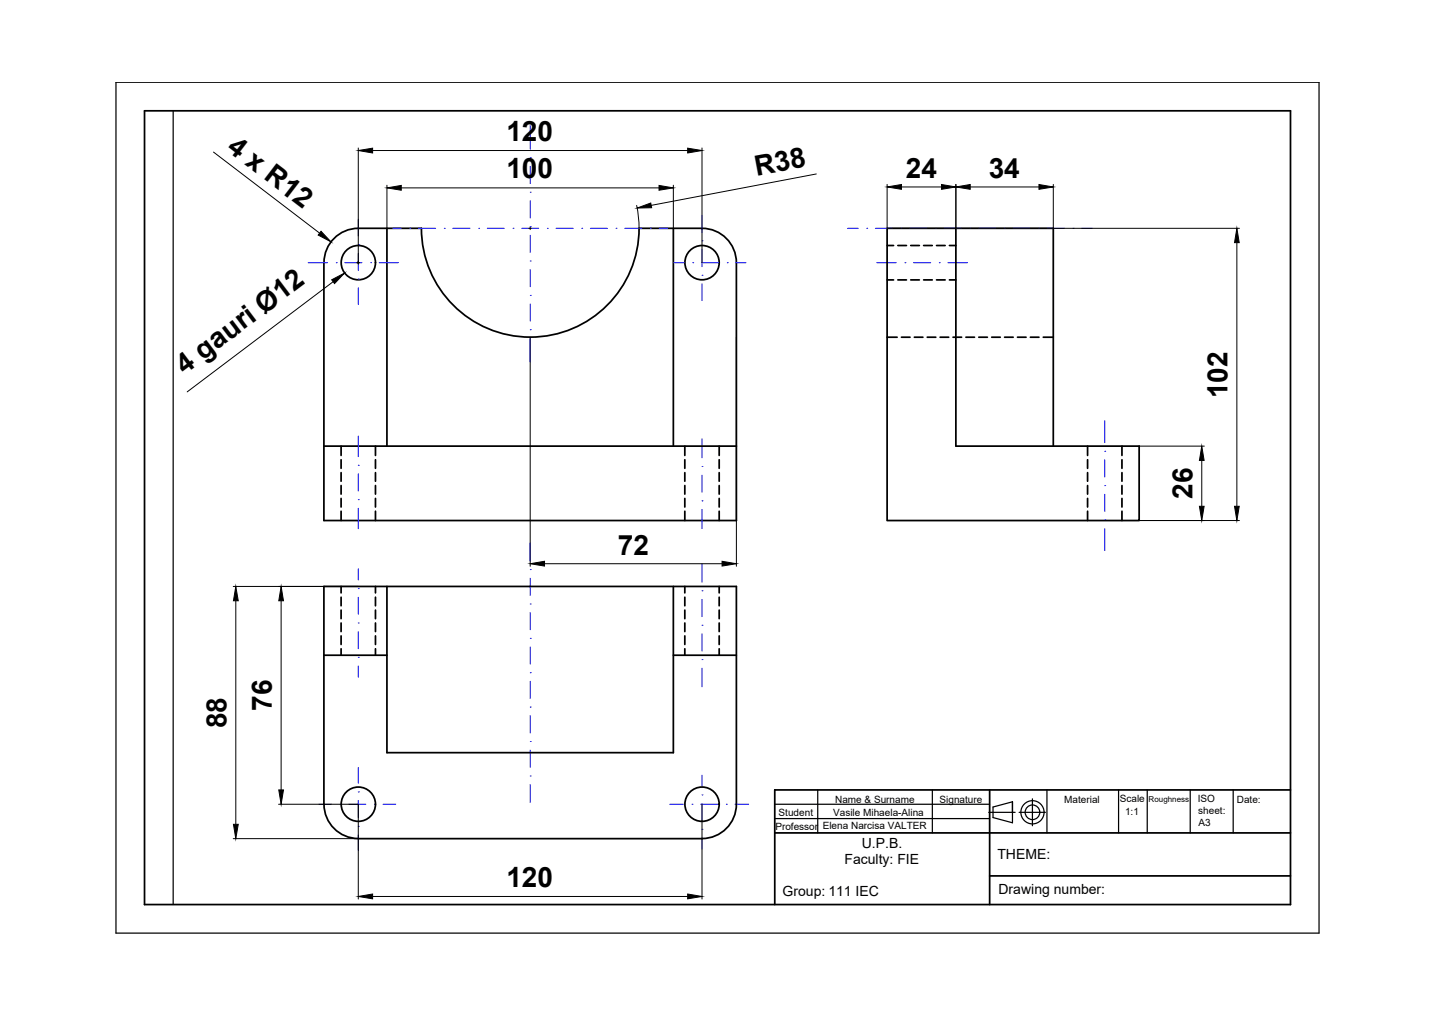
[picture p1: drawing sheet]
<svg xmlns="http://www.w3.org/2000/svg" width="297mm" height="210mm" viewBox="0 0 297 210" stroke-linecap="round" stroke-linejoin="round" font-family="sans-serif">
<!-- layer: 0 -->
<path d="M24 17h248.8v176h-248.8zM35.8 22.9v164.2M160.3 163.4h.1M160.3 169.3h44.4M160.3 166.3h44.4M169.1 163.4v8.8M192.9 163.4v8.8M216.6 163.4v8.8M231.4 163.4v8.8M237.3 163.4v8.8M246.2 163.4v8.8M255.1 163.4v8.8" fill="none" stroke="#000" stroke-width=".25"/>
<path d="M29.9 22.9h237v164.2h-237zM160.3 172.2h106.6M204.7 163.4v23.7M266.9 163.4h-106.6v23.7M204.7 181.1h62.2" fill="none" stroke="#000" stroke-width=".36"/>
<!-- layer: indicator -->
<g fill="none" stroke="#000" stroke-width=".25">
<path d="M204.5 168h5.5M209.4 165.8l-4 1.1v2.2l4 1.1v-4.4v2.2M210.8 168h5.4M213.6 165.2v5.6"/>
<circle cx="213.6" cy="168" r="2.4"/>
<circle cx="213.6" cy="168" r="1.51"/>
</g>
<!-- layer: VISIBLE -->
<g fill="none" stroke="#000" stroke-width=".36">
<path d="M67 54.3v38M80 47.2v45.1M87.2 47.2h-13.1a7.1 7.1 0 0 0-7.1 7.1M87.2 47.2a22.5 22.5 0 0 0 22.5 22.5 22.5 22.5 0 0 0 22.5-22.5h13a7.1 7.1 0 0 1 7.1 7.1M139.3 47.2v45.1M152.3 54.3v53.3h-85.3v-15.3h85.3M183.5 47.2h14.2v45.1h37.9v15.3h-52.1zM197.7 47.2h20.2v45.1M67 135.5h13M80 121.3v34.4h59.3v-34.4M139.3 135.5h13M74.1 173.4h71.1"/>
<path d="M74.1 173.4a7.1 7.1 0 0 1-7.1-7.1v-45h85.3v45a7.1 7.1 0 0 1-7.1 7.1"/>
<circle cx="74.1" cy="54.3" r="3.5"/>
<circle cx="145.2" cy="54.3" r="3.5"/>
<circle cx="74.1" cy="166.3" r="3.5"/>
<circle cx="145.2" cy="166.3" r="3.5"/>
</g>
<!-- layer: AXIS -->
<g fill="none" stroke="#00f" stroke-width=".21">
<path d="M109.7 32.6h.1M109.7 39.7h.1M109.7 26v4.9M109.7 34.4v3.6M63.7 54.3h4.1M69.5 54.3h.1M71.3 54.3h3.6M74.1 50.6h.1M74.1 57.7h.1M74.1 45.3v3.5M74.1 52.4v3.5M74.1 59.5v3.5"/>
<path d="M76.7 54.3h.1M78.4 54.3h4M81.2 47.2h1.8M84.8 47.2h.1M86.6 47.2h3.5M91.9 47.2h.1M93.7 47.2h3.5M99 47.2h.1M100.8 47.2h3.5M106.1 47.2h.1M107.9 47.2h3.5M109.7 46.9h.1"/>
<path d="M109.7 54h.1M109.7 41.5v3.6M109.7 48.6v3.6M109.7 55.7v3.6M113.2 47.2h.1M115 47.2h3.6M120.3 47.2h.1M122.1 47.2h3.6M127.4 47.2h.1M129.2 47.2h3.6M134.5 47.2h.1M136.3 47.2h1.8"/>
<path d="M139.4 54.3h2.1M143.3 54.3h.1M145.1 54.3h3.5M145.2 49.8h.1M145.2 56.9h.1M145.2 44.6v3.4M145.2 51.6v3.6M145.2 58.7v3.5M150.4 54.3h.1M152.2 54.3h2.1M175.3 47.2h2.2M179.3 47.2h.1"/>
<path d="M181.1 47.2h3.5M181.3 54.3h4.1M186.4 47.2h.1M187.2 54.3h.1M188.2 47.2h3.5M189 54.3h3.5M193.5 47.2h.1M194.3 54.3h.1M195.3 47.2h3.5M196.1 54.3h4M200.6 47.2h.1M202.4 47.2h3.6"/>
<path d="M207.7 47.2h.1M209.5 47.2h3.6M214.8 47.2h.1M216.6 47.2h3.6M222 47.2h.1M223.7 47.2h2.2M109.7 61.1h.1M109.7 68.2h.1M109.7 62.9v3.5M109.7 70v4.9M74.1 96.2h.1M74.1 90.2v4.2"/>
<path d="M74.1 98v3.6M145.2 96.5h.1M145.2 90.8v3.9M145.2 98.2v3.6M228.5 93.3h.1M228.5 87v4.5M228.5 95.1v3.6M74.1 103.3h.1M74.1 105.1v4.2M74.1 117.6v2.3M109.7 117.8h.1M109.7 112.3v3.7"/>
<path d="M109.7 119.6v3.5M145.2 103.6h.1M145.2 105.4v3.9M145.2 116.6v3.8M228.5 107.5h.1M228.5 100.4h.1M228.5 102.2v3.6M228.5 109.3v4.5M74.1 121.7h.1M74.1 128.8h.1M74.1 135.9h.1M74.1 123.5v3.6"/>
<path d="M74.1 130.6v3.6M74.1 137.7v2.3M109.7 124.9h.1M109.7 132h.1M109.7 139.1h.1M109.7 126.7v3.5M109.7 133.8v3.5M145.2 136.4h.1M145.2 129.3h.1M145.2 122.2h.1M145.2 124v3.5M145.2 131.1v3.5"/>
<path d="M145.2 138.2v3.8M74.1 158.7v3.3M109.7 146.2h.1M109.7 153.3h.1M109.7 140.9v3.6M109.7 148v3.6M109.7 155.1v3.6M65.9 166.3h2.7M70.3 166.3h.1M72.1 166.3h3.6M74.1 163.8h.1M74.1 170.9h.1"/>
<path d="M74.1 165.5v3.6M74.1 172.6v3.3M77.5 166.3h.1M79.2 166.3h2.7M109.7 160.5h.1M109.7 162.2v3.8M138.5 166.3h2.9M143.1 166.3h.1M144.9 166.3h3.6M145.2 171.5h.1M145.2 164.4h.1M145.2 160.3v2.3"/>
<path d="M145.2 166.2v3.5M145.2 173.3v2.3M150.2 166.3h.1M152 166.3h2.9"/>
</g>
<!-- layer: INVISIBLE -->
<g fill="none" stroke="#000" stroke-width=".36">
<path d="M183.5 57.9h1.3M183.5 50.8h1.3M185.7 57.9h1.8M185.7 50.8h1.8M188.4 57.9h1.8M188.4 50.8h1.8M191.1 57.9h1.7M191.1 50.8h1.7M193.7 57.9h1.8M193.7 50.8h1.8M196.4 57.9h1.3M196.4 50.8h1.3"/>
<path d="M183.5 69.7h2.1M186.5 69.7h1.7M189.1 69.7h1.8M191.8 69.7h1.8M194.5 69.7h1.7M197.1 69.7h1.8M199.8 69.7h1.8M202.5 69.7h1.7M205.1 69.7h1.8M207.8 69.7h1.8M210.5 69.7h1.7M213.1 69.7h1.8"/>
<path d="M215.8 69.7h2.1M70.6 92.3v1.9M70.6 95.1v1.8M70.6 97.7v1.8M77.7 92.3v1.9M77.7 95.1v1.8M77.7 97.7v1.8M141.7 92.3v1.9M141.7 95.1v1.8M141.7 97.7v1.8M148.8 92.3v1.9M148.8 95.1v1.8"/>
<path d="M148.8 97.7v1.8M225 92.3v1.9M225 95.1v1.8M225 97.7v1.8M232.1 92.3v1.9M232.1 95.1v1.8M232.1 97.7v1.8M70.6 100.4v1.8M70.6 103.1v1.8M70.6 105.7v1.9M77.7 100.4v1.8M77.7 103.1v1.8"/>
<path d="M77.7 105.7v1.9M141.7 100.4v1.8M141.7 103.1v1.8M141.7 105.7v1.9M148.8 100.4v1.8M148.8 103.1v1.8M148.8 105.7v1.9M225 100.4v1.8M225 103.1v1.8M225 105.7v1.9M232.1 100.4v1.8M232.1 103.1v1.8"/>
<path d="M232.1 105.7v1.9M70.6 121.3v1.3M70.6 123.5v1.8M70.6 126.2v1.7M70.6 128.8v1.8M70.6 131.5v1.8M70.6 134.2v1.3M77.7 121.3v1.3M77.7 123.5v1.8M77.7 126.2v1.7M77.7 128.8v1.8M77.7 131.5v1.8"/>
<path d="M77.7 134.2v1.3M141.7 121.3v1.3M141.7 123.5v1.8M141.7 126.2v1.7M141.7 128.8v1.8M141.7 131.5v1.8M141.7 134.2v1.3M148.8 121.3v1.3M148.8 123.5v1.8M148.8 126.2v1.7M148.8 128.8v1.8M148.8 131.5v1.8"/>
<path d="M148.8 134.2v1.3"/>
</g>
<!-- layer: DIMENSION -->
<g fill="none" stroke="#000" stroke-width=".21">
<path d="M44.2 31.4l21.9 16.8M74.1 30.6v24M77.1 31.1h65.1M80 38.3v8.9M83 38.9h53.3M139.3 38.3v8.9M145.2 30.6v23.7M168.9 36l-34.2 6.5M183.5 38.1v9.1h72.9M186.5 38.7h8.3M197.7 38.1v9.1M200.7 38.7h14.2"/>
<path d="M217.9 38.1v9.1M68.9 58.3l-30.2 22.7M73.8 54.3h.6M109.4 47.2h.5M109.7 47v.5M131.7 42.5l.3 2 .2 2.7M255.8 50.2v54.5M109.7 69.7v47.4M152.3 69.7v47.4M235.6 92.3h13.5M248.6 95.2v9.5M112.6 116.6h36.8"/>
<path d="M183.5 107.6h72.9M48.2 121.3h25.9M48.8 124.2v46.3M58.2 124.2v39.2M48.2 173.4h25.9M57.6 166.3h16.5v19.6M145.2 166.3v19.6M77.1 185.4h65.1"/>
</g>
<g fill="#000" stroke="#000" stroke-width=".21">
<path d="M74.1 31.1l3-.5v1zM80 38.9l3-.6v1zM136.3 38.3l3 .6-3 .4zM142.2 30.6l3 .5-3 .5zM183.5 38.7l3-.5v1zM194.8 38.2l2.9 .5-2.9 .5zM197.7 38.7l3-.5v1zM214.9 38.2l3 .5-3 .5zM66.4 47.8l2.1 2.2-2.7-1.4zM68.6 57.9l2.7-1.4-2.1 2.1zM131.8 43l2.8-1 .2 1zM255.8 47.2l.5 3h-.9z"/>
<path d="M248.6 92.3l.5 2.9h-1zM109.7 116.6l2.9-.5v1zM149.4 116.1l2.9 .5-2.9 .5zM248.1 104.7h1l-.5 2.9zM255.4 104.7h.9l-.5 2.9zM48.8 121.3l.5 2.9h-1zM58.2 121.3l.4 2.9h-.9zM48.3 170.5h1l-.5 2.9zM57.7 163.4h.9l-.4 2.9zM74.1 185.4l3-.5v1zM142.2 184.9l3 .5-3 .5z"/>
</g>
<g font-size="5.8">
<text x="104.7" y="29.2">120</text>
<text x="46.7" y="31" transform="rotate(37 46.7 31)">4 x R12</text>
<text x="104.7" y="36.9">100</text>
<text x="156.5" y="36.4" transform="rotate(-11 156.5 36.4)">R38</text>
<text x="187.4" y="36.8">24</text>
<text x="204.5" y="36.7">34</text>
<text x="38.2" y="77.5" transform="rotate(-37 38.2 77.5)">4 gauri Ø12</text>
<text x="253.9" y="82.4" transform="rotate(-90 253.9 82.4)">102</text>
<text x="246.7" y="103.1" transform="rotate(-90 246.7 103.1)">26</text>
<text x="127.8" y="114.7">72</text>
<text x="56.2" y="147" transform="rotate(-90 56.2 147)">76</text>
<text x="46.8" y="150.6" transform="rotate(-90 46.8 150.6)">88</text>
<text x="104.7" y="183.5">120</text>
</g>
<g font-size="2.9">
<text x="174.7" y="178.7">Faculty: FIE</text>
<text x="178.3" y="175.3">U.P.B.</text>
<text x="206.3" y="177.7">THEME:</text>
<text x="161.9" y="185.3">Group: 111 IEC</text>
<text x="206.6" y="184.8">Drawing number:</text>
</g>
<g font-size="2.1">
<text x="172.7" y="166.1">Name &amp; Surname</text>
<text x="194.4" y="166.1">Signature</text>
<text x="220.1" y="166">Material</text>
<text x="231.6" y="165.9">Scale</text>
<text x="247.7" y="165.8">ISO</text>
<text x="255.8" y="166">Date:</text>
<text x="160.4" y="171.6">Professor</text>
<text x="161.1" y="168.8">Student</text>
<text x="170.2" y="171.5">Elena Narcisa VALTER</text>
<text x="172.3" y="168.8">Vasile Mihaela-Alina</text>
<text x="232.7" y="168.6">1:1</text>
<text x="247.9" y="168.3">sheet:</text>
<text x="247.9" y="170.8">A3</text>
</g>
<text font-size="1.7" x="237.6" y="165.8">Roughness</text>
</svg>
